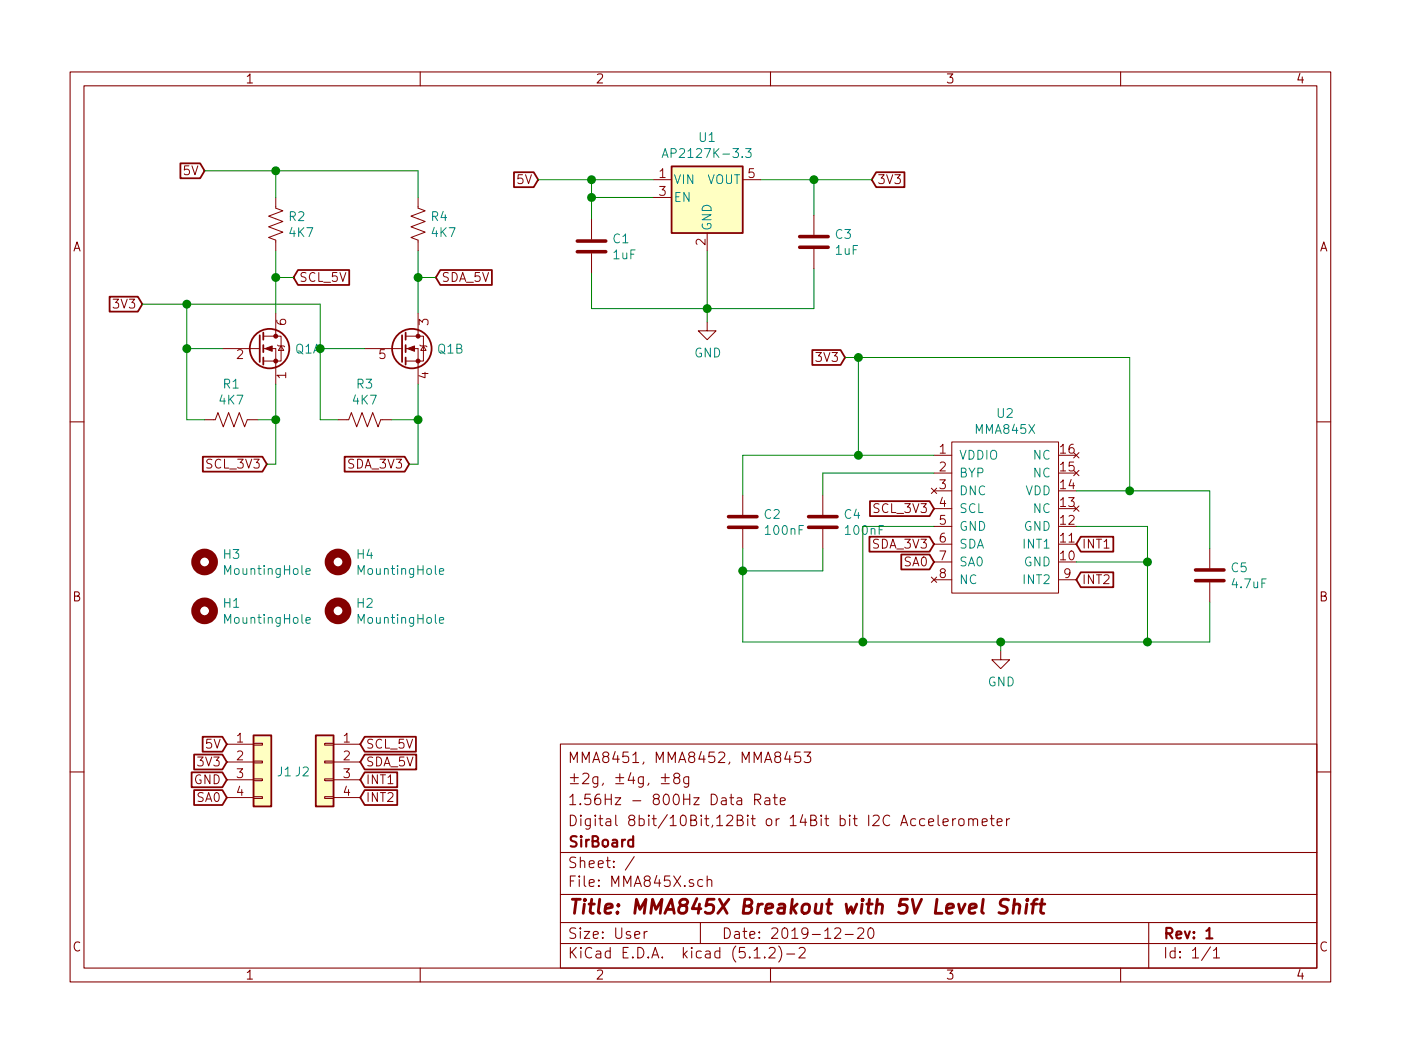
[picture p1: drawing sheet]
EESchema Schematic File Version 4
LIBS:MMA845X-cache
EELAYER 29 0
EELAYER END
$Descr User 7874 5906
encoding utf-8
Sheet 1 1
Title "MMA845X Breakout with 5V Level Shift"
Date "2019-12-20"
Rev "1"
Comp "SirBoard"
Comment1 "Digital 8bit/10Bit,12Bit or 14Bit bit I2C Accelerometer"
Comment2 "1.56Hz - 800Hz Data Rate"
Comment3 "±2g, ±4g, ±8g"
Comment4 "MMA8451, MMA8452, MMA8453"
$EndDescr
Wire Wire Line
	3325 1525 3325 1725
Wire Wire Line
	3325 1725 3975 1725
Connection ~ 3975 1725
Wire Wire Line
	3675 1000 3325 1000
Wire Wire Line
	3325 1000 3325 1100
Wire Wire Line
	3325 1100 3675 1100
Wire Wire Line
	3325 1100 3325 1225
Connection ~ 3325 1100
Wire Wire Line
	4275 1000 4575 1000
Wire Wire Line
	4575 1000 4575 1200
Text GLabel 3025 1000 0    50   Input ~ 0
5V
Wire Wire Line
	3025 1000 3325 1000
Connection ~ 3325 1000
Text GLabel 4900 1000 2    50   Input ~ 0
3V3
Connection ~ 4575 1000
$Comp
L power:GND #PWR0101
U 1 1
P 3975 1800
F 0 "#PWR0101" H 3975 1550 50  0001 C CNN
F 1 "GND" H 3979 1628 50  0000 C CNN
F 2 "" H 3975 1800 50  0001 C CNN
F 3 "" H 3975 1800 50  0001 C CNN
	1    3975 1800
	1    0    0    -1  
$EndComp
Wire Wire Line
	3975 1800 3975 1725
Text GLabel 4750 2000 0    50   Input ~ 0
3V3
Text GLabel 1150 950  0    50   Input ~ 0
5V
Wire Wire Line
	4575 1725 3975 1725
Wire Wire Line
	4575 1500 4575 1725
$Comp
L Regulator_Linear:AP2127K-3.3 U1
U 1 1
P 3975 1100
F 0 "U1" H 3975 1440 50  0000 C CNN
F 1 "AP2127K-3.3" H 3975 1350 50  0000 C CNN
F 2 "Package_TO_SOT_SMD:SOT-23-5" H 3975 1425 50  0001 C CNN
F 3 "https://www.diodes.com/assets/Datasheets/AP2127.pdf" H 3975 1200 50  0001 C CNN
F 4 "C156285" H 3975 1100 50  0001 C CNN "Part"
	1    3975 1100
	1    0    0    -1  
$EndComp
Wire Wire Line
	3975 1400 3975 1725
$Comp
L Device:Q_DUAL_NMOS_S1G1D2S2G2D1 Q1
U 1 1
P 1450 1950
F 0 "Q1" H 1656 1950 50  0000 L CNN
F 1 "BSS138DW" H 1655 1905 50  0001 L CNN
F 2 "Package_TO_SOT_SMD:SOT-363_SC-70-6" H 1650 1950 50  0001 C CNN
F 3 "~" H 1650 1950 50  0001 C CNN
	1    1450 1950
	1    0    0    -1  
$EndComp
$Comp
L Device:Q_DUAL_NMOS_S1G1D2S2G2D1 Q1
U 2 1
P 2250 1950
F 0 "Q1" H 2455 1950 50  0000 L CNN
F 1 "BSS138DW" H 2455 1905 50  0001 L CNN
F 2 "Package_TO_SOT_SMD:SOT-363_SC-70-6" H 2450 1950 50  0001 C CNN
F 3 "~" H 2450 1950 50  0001 C CNN
	2    2250 1950
	1    0    0    -1  
$EndComp
$Comp
L Device:R_US R2
U 1 1
P 1550 1250
F 0 "R2" H 1618 1295 50  0000 L CNN
F 1 "4K7" H 1618 1205 50  0000 L CNN
F 2 "Resistor_SMD:R_0603_1608Metric" V 1590 1240 50  0001 C CNN
F 3 "~" H 1550 1250 50  0001 C CNN
F 4 "C99782" H 1550 1250 50  0001 C CNN "Part"
	1    1550 1250
	1    0    0    -1  
$EndComp
$Comp
L Device:R_US R4
U 1 1
P 2350 1250
F 0 "R4" H 2418 1295 50  0000 L CNN
F 1 "4K7" H 2418 1205 50  0000 L CNN
F 2 "Resistor_SMD:R_0603_1608Metric" V 2390 1240 50  0001 C CNN
F 3 "~" H 2350 1250 50  0001 C CNN
F 4 "C99782" H 2350 1250 50  0001 C CNN "Part"
	1    2350 1250
	1    0    0    -1  
$EndComp
$Comp
L Device:R_US R1
U 1 1
P 1300 2350
F 0 "R1" V 1097 2350 50  0000 C CNN
F 1 "4K7" V 1187 2350 50  0000 C CNN
F 2 "Resistor_SMD:R_0603_1608Metric" V 1340 2340 50  0001 C CNN
F 3 "~" H 1300 2350 50  0001 C CNN
F 4 "C99782" V 1300 2350 50  0001 C CNN "Part"
	1    1300 2350
	0    1    1    0   
$EndComp
Wire Wire Line
	2350 950  2350 1100
Wire Wire Line
	1550 1100 1550 950 
Wire Wire Line
	2350 1400 2350 1550
Wire Wire Line
	1250 1950 1050 1950
Wire Wire Line
	1050 1950 1050 2350
Wire Wire Line
	1050 2350 1150 2350
Wire Wire Line
	1450 2350 1550 2350
Wire Wire Line
	1550 2350 1550 2150
Wire Wire Line
	1900 2350 1800 2350
Wire Wire Line
	1800 2350 1800 1950
Wire Wire Line
	1800 1950 2050 1950
Wire Wire Line
	2200 2350 2350 2350
Wire Wire Line
	2350 2350 2350 2150
Wire Wire Line
	2350 950  1550 950 
Wire Wire Line
	1150 950  1550 950 
Connection ~ 1550 950 
Text GLabel 800  1700 0    50   Input ~ 0
3V3
Wire Wire Line
	800  1700 1050 1700
Wire Wire Line
	1050 1700 1050 1950
Connection ~ 1050 1950
Wire Wire Line
	1550 1400 1550 1550
Wire Wire Line
	1050 1700 1800 1700
Wire Wire Line
	1800 1700 1800 1950
Connection ~ 1050 1700
Connection ~ 1800 1950
Text GLabel 1500 2600 0    50   Input ~ 0
SCL_3V3
Text GLabel 2300 2600 0    50   Input ~ 0
SDA_3V3
Wire Wire Line
	2350 2350 2350 2600
Wire Wire Line
	2350 2600 2300 2600
Connection ~ 2350 2350
Wire Wire Line
	1550 2350 1550 2600
Wire Wire Line
	1550 2600 1500 2600
Connection ~ 1550 2350
Text GLabel 1650 1550 2    50   Input ~ 0
SCL_5V
Text GLabel 2450 1550 2    50   Input ~ 0
SDA_5V
Connection ~ 2350 1550
Wire Wire Line
	2350 1550 2350 1750
Wire Wire Line
	1650 1550 1550 1550
Connection ~ 1550 1550
Wire Wire Line
	1550 1550 1550 1750
Wire Wire Line
	2350 1550 2450 1550
Text GLabel 2025 4175 2    50   Input ~ 0
SCL_5V
Text GLabel 2025 4275 2    50   Input ~ 0
SDA_5V
Text GLabel 1275 4275 0    50   Input ~ 0
3V3
Text GLabel 1275 4175 0    50   Input ~ 0
5V
$Comp
L Mechanical:MountingHole H4
U 1 1
P 1900 3150
F 0 "H4" H 2000 3195 50  0000 L CNN
F 1 "MountingHole" H 2000 3105 50  0000 L CNN
F 2 "SirBoardLibrary:MountingHole_M2.5_SirBoard" H 1900 3150 50  0001 C CNN
F 3 "~" H 1900 3150 50  0001 C CNN
	1    1900 3150
	1    0    0    -1  
$EndComp
$Comp
L Mechanical:MountingHole H3
U 1 1
P 1150 3150
F 0 "H3" H 1250 3195 50  0000 L CNN
F 1 "MountingHole" H 1250 3105 50  0000 L CNN
F 2 "SirBoardLibrary:MountingHole_M2.5_SirBoard" H 1150 3150 50  0001 C CNN
F 3 "~" H 1150 3150 50  0001 C CNN
	1    1150 3150
	1    0    0    -1  
$EndComp
$Comp
L power:GND #PWR0106
U 1 1
P 5625 3650
F 0 "#PWR0106" H 5625 3400 50  0001 C CNN
F 1 "GND" H 5629 3478 50  0000 C CNN
F 2 "" H 5625 3650 50  0001 C CNN
F 3 "" H 5625 3650 50  0001 C CNN
	1    5625 3650
	1    0    0    -1  
$EndComp
Text GLabel 6050 3050 2    50   Input ~ 0
INT1
Text GLabel 6050 3250 2    50   Input ~ 0
INT2
Text GLabel 2025 4375 2    50   Input ~ 0
INT1
Text GLabel 2025 4475 2    50   Input ~ 0
INT2
Text GLabel 1275 4375 0    50   Input ~ 0
GND
Wire Wire Line
	4575 1000 4900 1000
Text GLabel 1275 4475 0    50   Input ~ 0
SA0
$Comp
L Mechanical:MountingHole H2
U 1 1
P 1900 3425
F 0 "H2" H 2000 3470 50  0000 L CNN
F 1 "MountingHole" H 2000 3380 50  0000 L CNN
F 2 "SirBoardLibrary:MountingHole_M2.5_SirBoard" H 1900 3425 50  0001 C CNN
F 3 "~" H 1900 3425 50  0001 C CNN
	1    1900 3425
	1    0    0    -1  
$EndComp
$Comp
L Mechanical:MountingHole H1
U 1 1
P 1150 3425
F 0 "H1" H 1250 3470 50  0000 L CNN
F 1 "MountingHole" H 1250 3380 50  0000 L CNN
F 2 "SirBoardLibrary:MountingHole_M2.5_SirBoard" H 1150 3425 50  0001 C CNN
F 3 "~" H 1150 3425 50  0001 C CNN
	1    1150 3425
	1    0    0    -1  
$EndComp
$Comp
L SirBoard_Library:MMA8451 U2
U 1 1
P 5650 2900
F 0 "U2" H 5650 3488 50  0000 C CNN
F 1 "MMA845X" H 5650 3398 50  0000 C CNN
F 2 "SirBoardLibrary:QFN-COL-16-P=0.5" H 5650 3450 50  0001 C CNN
F 3 "" H 5650 3450 50  0001 C CNN
F 4 "C118083; C11360; C122561" H 5650 3375 50  0001 C CNN "Part"
	1    5650 2900
	1    0    0    -1  
$EndComp
$Comp
L Device:R_US R3
U 1 1
P 2050 2350
F 0 "R3" V 1847 2350 50  0000 C CNN
F 1 "4K7" V 1937 2350 50  0000 C CNN
F 2 "Resistor_SMD:R_0603_1608Metric" V 2090 2340 50  0001 C CNN
F 3 "~" H 2050 2350 50  0001 C CNN
F 4 "C99782" V 2050 2350 50  0001 C CNN "Part"
	1    2050 2350
	0    1    1    0   
$EndComp
$Comp
L Device:C C1
U 1 1
P 3325 1375
F 0 "C1" H 3440 1420 50  0000 L CNN
F 1 "1uF" H 3440 1330 50  0000 L CNN
F 2 "Capacitor_SMD:C_0603_1608Metric" H 3363 1225 50  0001 C CNN
F 3 "~" H 3325 1375 50  0001 C CNN
F 4 "C29936" H 3325 1375 50  0001 C CNN "Part"
	1    3325 1375
	1    0    0    -1  
$EndComp
$Comp
L Device:C C3
U 1 1
P 4575 1350
F 0 "C3" H 4690 1395 50  0000 L CNN
F 1 "1uF" H 4690 1305 50  0000 L CNN
F 2 "Capacitor_SMD:C_0603_1608Metric" H 4613 1200 50  0001 C CNN
F 3 "~" H 4575 1350 50  0001 C CNN
F 4 "C29936" H 4575 1350 50  0001 C CNN "Part"
	1    4575 1350
	1    0    0    -1  
$EndComp
$Comp
L Device:C C5
U 1 1
P 6800 3225
F 0 "C5" H 6915 3270 50  0000 L CNN
F 1 "4.7uF" H 6915 3180 50  0000 L CNN
F 2 "Capacitor_SMD:C_0805_2012Metric" H 6838 3075 50  0001 C CNN
F 3 "~" H 6800 3225 50  0001 C CNN
F 4 "C87998" H 6800 3225 50  0001 C CNN "Part"
	1    6800 3225
	1    0    0    -1  
$EndComp
$Comp
L Device:C C4
U 1 1
P 4625 2925
F 0 "C4" H 4740 2970 50  0000 L CNN
F 1 "100nF" H 4740 2880 50  0000 L CNN
F 2 "Capacitor_SMD:C_0603_1608Metric" H 4663 2775 50  0001 C CNN
F 3 "~" H 4625 2925 50  0001 C CNN
F 4 "C42998" H 4625 2925 50  0001 C CNN "Part"
	1    4625 2925
	1    0    0    -1  
$EndComp
$Comp
L Device:C C2
U 1 1
P 4175 2925
F 0 "C2" H 4290 2970 50  0000 L CNN
F 1 "100nF" H 4290 2880 50  0000 L CNN
F 2 "Capacitor_SMD:C_0603_1608Metric" H 4213 2775 50  0001 C CNN
F 3 "~" H 4175 2925 50  0001 C CNN
F 4 "C42998" H 4175 2925 50  0001 C CNN "Part"
	1    4175 2925
	1    0    0    -1  
$EndComp
Text GLabel 5250 3050 0    50   Input ~ 0
SDA_3V3
Text GLabel 5250 2850 0    50   Input ~ 0
SCL_3V3
Wire Wire Line
	4625 2775 4625 2650
Wire Wire Line
	4625 2650 5250 2650
Wire Wire Line
	4175 2775 4175 2550
Wire Wire Line
	4175 2550 4825 2550
Wire Wire Line
	4175 3075 4175 3200
Wire Wire Line
	4175 3200 4625 3200
Wire Wire Line
	4625 3200 4625 3075
Wire Wire Line
	4175 3200 4175 3600
Wire Wire Line
	4175 3600 4850 3600
Wire Wire Line
	6450 3600 6450 3150
Wire Wire Line
	6450 3150 6050 3150
Connection ~ 4175 3200
Wire Wire Line
	6050 2950 6450 2950
Wire Wire Line
	6450 2950 6450 3150
Connection ~ 6450 3150
Wire Wire Line
	5250 2950 4850 2950
Wire Wire Line
	4850 2950 4850 3600
Connection ~ 4850 3600
Wire Wire Line
	4850 3600 5625 3600
Wire Wire Line
	4825 2000 4825 2550
Connection ~ 4825 2550
Wire Wire Line
	4825 2550 5250 2550
Wire Wire Line
	4750 2000 4825 2000
Connection ~ 4825 2000
Wire Wire Line
	6350 2000 6350 2750
Wire Wire Line
	6350 2750 6050 2750
Wire Wire Line
	4825 2000 6350 2000
Wire Wire Line
	5625 3650 5625 3600
Connection ~ 5625 3600
Wire Wire Line
	5625 3600 6450 3600
Wire Wire Line
	6350 2750 6800 2750
Wire Wire Line
	6800 2750 6800 3075
Connection ~ 6350 2750
Wire Wire Line
	6800 3375 6800 3600
Wire Wire Line
	6800 3600 6450 3600
Connection ~ 6450 3600
Text GLabel 5250 3150 0    50   Input ~ 0
SA0
$Comp
L Connector_Generic:Conn_01x04 J1
U 1 1
P 1475 4275
F 0 "J1" H 1554 4222 50  0000 L CNN
F 1 "Conn_01x04" H 1554 4177 50  0001 L CNN
F 2 "Connector_PinHeader_2.54mm:PinHeader_1x04_P2.54mm_Vertical" H 1475 4275 50  0001 C CNN
F 3 "~" H 1475 4275 50  0001 C CNN
	1    1475 4275
	1    0    0    -1  
$EndComp
$Comp
L Connector_Generic:Conn_01x04 J2
U 1 1
P 1825 4275
F 0 "J2" H 1904 4222 50  0000 L CNN
F 1 "Conn_01x04" H 1904 4177 50  0001 L CNN
F 2 "Connector_PinHeader_2.54mm:PinHeader_1x04_P2.54mm_Vertical" H 1825 4275 50  0001 C CNN
F 3 "~" H 1825 4275 50  0001 C CNN
	1    1825 4275
	-1   0    0    -1  
$EndComp
$EndSCHEMATC
